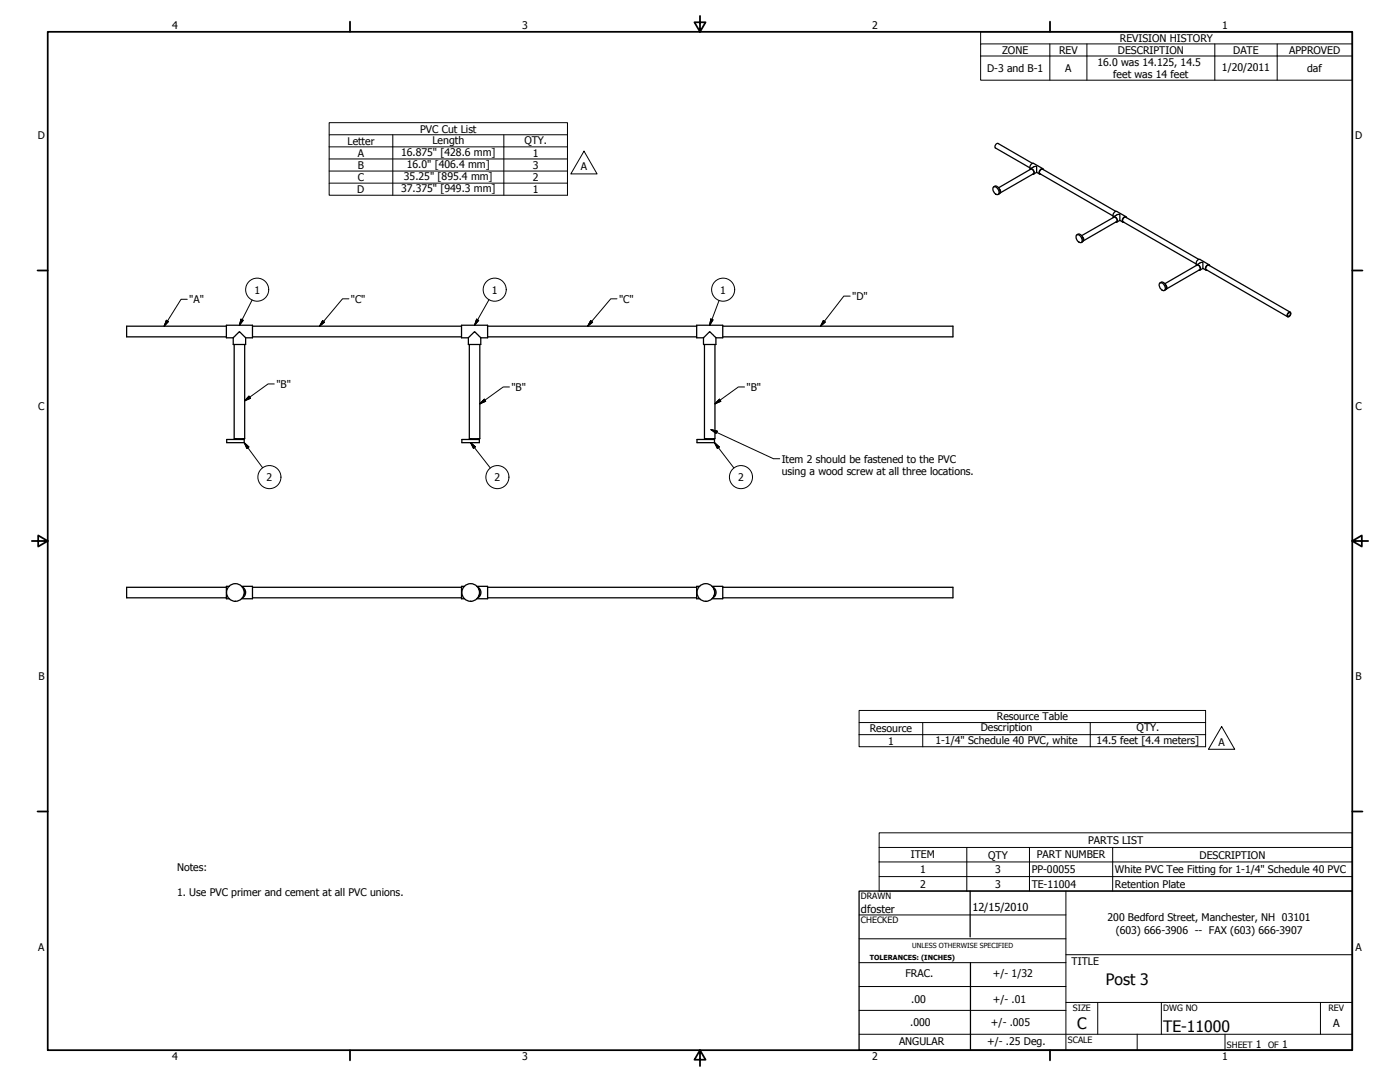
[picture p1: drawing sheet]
<svg xmlns="http://www.w3.org/2000/svg" width="559mm" height="432mm" viewBox="0 0 559 432" stroke-linecap="round" stroke-linejoin="round" font-family="sans-serif">
<!-- layer: Visible (ANSI) -->
<g fill="none" stroke="#000" stroke-width=".51">
<path d="M396.6 74.6a1.93 1.93 0 0 1 1.8 1 1.93 1.93 0 0 1-.1 2.1 2.17 2.17 0 0 1-1.7-3.1zM396.7 74.5l.4-.2a2.03 2.03 0 0 1 1.7 3l-.4 .3M398.6 74.9l12.8-7.4a1.26 1.26 0 0 1 1.1 1.8l-13.3 7.7a1.05 1.05 0 0 0-.3-1.6M399.1 75.8l.1 .9M411.1 67.7a.95 .95 0 0 1 1.1-.2 .95 .95 0 0 1 .5 1v.8l-.6 .2M412.1 65.2l-13.7-7.9a1.19 1.19 0 0 0-1.1 1.8l13.8 7.9M413.8 68.8l1.2 .7M413.8 68.8l-1.2 .7M416.2 67.3l-3.6-2.1a1.42 1.42 0 0 0-1.3 2.1l2-.9a.61 .61 0 0 1 .6 .3 .61 .61 0 0 1-.1 .7v1.4M416.5 67.7a.87 .87 0 0 0-1-.3 .87 .87 0 0 0-.6 .8 .76 .76 0 0 0-.2 .8 .76 .76 0 0 0 .7 .5M429.6 93.9a1.92 1.92 0 0 1 2 .7 1.92 1.92 0 0 1 .1 2.1 2.08 2.08 0 0 1-2.1-2.8zM429.8 93.7l.5-.2a2.03 2.03 0 0 1 1.8 3l-.5 .3"/>
<path d="M431.7 94l12.9-7.3a1.14 1.14 0 0 1 1.1 .6 1.14 1.14 0 0 1-.1 1.2l-13.2 7.6M432.1 94.6a1.1 1.1 0 0 1 .2 1.6M432.2 95l.2 .9M444.2 86.9a.87 .87 0 0 1 1-.4 .87 .87 0 0 1 .6 .9 .71 .71 0 0 1 .3 .8 .71 .71 0 0 1-.8 .4M445.3 84.3l-29.2-16.8a1.21 1.21 0 0 0-1 1.8l29.1 16.9M447 87.9l-1.2 .7M447 87.9l1.2 .7M449.5 86.5l-3.7-2.1a1.42 1.42 0 0 0-1.3 2.1l2-1a.61 .61 0 0 1 .6 .4 .61 .61 0 0 1-.1 .7v1.3M449.6 86.9a.87 .87 0 0 0-1-.4 .87 .87 0 0 0-.5 1l-.1 1 .6 .2M462.9 113a1.96 1.96 0 0 1 1.9 .9 1.96 1.96 0 0 1 0 2.1 2.08 2.08 0 0 1-1.9-3zM463 112.9l.5-.3a2 2 0 0 1 1.7 3l-.4 .3M464.9 113.2l12.9-7.4a1.26 1.26 0 0 1 1.1 1.8l-13.3 7.7"/>
<path d="M465.3 113.7a1.05 1.05 0 0 1 .2 1.6M465.5 114.1l.1 1M477.5 106a1.05 1.05 0 0 1 1.2-.1 1.05 1.05 0 0 1 .5 1.2v.5l-.7 .2M478.5 103.5l-29.2-16.8a1.22 1.22 0 0 0-1.1 1.8l29.3 16.8M480.1 107.1l-1.2 .7M480.1 107.1l1.3 .7M482.6 105.7l-3.7-2.2a1.4 1.4 0 0 0-1.2 2.2l1.9-1a.61 .61 0 0 1 .6 .3 .61 .61 0 0 1-.1 .7v1.4M482.9 106a.93 .93 0 0 0-1.2-.3 .93 .93 0 0 0-.5 1.1l-.1 .8 .7 .2M90.4 130.2h-39.9v4.2h39.9M93.1 134.8l2.5-2.5 2.4 2.5M93.1 134.8v2.7h4.9v-2.7M93.1 134.8h-2.7v-5h10.4v5h-2.8"/>
<path d="M93.5 137.5v37.6h4.2v-37.6M100.8 130.2h83.4M100.8 134.4h83.4M186.9 134.8l2.5-2.5 2.5 2.5M186.9 134.8v2.7h5v-2.7M186.9 134.8h-2.7v-5h10.4v5h-2.7M187.3 137.5v37.6h4.2v-37.6M194.6 130.2h83.5M194.6 134.4h83.5M280.8 134.8l2.5-2.5 2.5 2.5M280.8 134.8v2.7h5v-2.7M280.8 134.8h-2.7v-5h10.4v5h-2.7"/>
<path d="M281.2 137.5v37.6h4.2v-37.6M288.5 130.2h91.9v4.2h-91.9M514.2 125a.54 .54 0 0 1 .8-.1 .54 .54 0 0 1-.1 .8 .6 .6 0 0 1-.9 .5 .6 .6 0 0 1 .1-1zM514.2 124.9a.63 .63 0 0 1 1-.2 .63 .63 0 0 1-.2 1 .67 .67 0 0 1-.6 .7 .67 .67 0 0 1-.7-.6zM515 124.6l-32.5-18.7a1.19 1.19 0 0 0-1 1.7l32.5 18.8M90.5 175.4h7v1.3h-7zM94 175.1v.3M97.2 175.1v.3M184.3 175.4h7v1.3h-7zM187.8 175.1v.3M191 175.1v.3M278.2 175.4h7v1.3h-7z"/>
<path d="M281.7 175.1v.3M284.9 175.1v.3M90.4 234.4h-39.9v4.2h39.9M91.5 234h-1.1v5h1.1M96.4 234h4.4v5h-4.4M96.6 234.2a2.51 2.51 0 0 1 1.4 2.2 2.51 2.51 0 0 1-1.4 2.3M97.2 235.1l.5 1.3-.5 1.4M100.8 234.4h83.4M100.8 238.6h83.4M185.4 234h-1.2v5h1.2M190.3 234h4.3v5h-4.3M190.6 234.2a2.51 2.51 0 0 1 1.4 2.2 2.51 2.51 0 0 1-1.4 2.3"/>
<path d="M191.1 235.1l.5 1.3-.5 1.4M194.6 234.4h83.5M194.6 238.6h83.5M279.3 234h-1.2v5h1.2M284.2 234h4.3v5h-4.3M284.4 234.2a2.51 2.51 0 0 1 1.4 2.2 2.51 2.51 0 0 1-1.4 2.3M285 235.1l.4 1.3-.4 1.4M288.5 234.4h91.9v4.2h-91.9"/>
<circle cx="93.9" cy="236.4" r="3.5"/>
<circle cx="187.9" cy="236.4" r="3.5"/>
<circle cx="281.7" cy="236.4" r="3.5"/>
</g>
<!-- layer: Symbol (ANSI) -->
<g fill="none" stroke="#000" stroke-width=".4">
<path d="M391.4 17.5v-4.8h148.4v4.8M419 17.5v14.5M433.8 17.5v14.5M484.9 17.5v14.5M509.8 17.5v14.5M539.8 17.5h-148.4v4.9M539.8 17.5v14.5h-148.4v-9.6M391.4 22.4h148.4M131.4 53.8v-4.8h95.1v4.8M131.4 58.6h95.1M156.8 53.8v24.1M201.1 53.8v24.1"/>
<path d="M226.5 53.8h-95.1v4.8M226.5 53.8v24.1h-95.1v-19.3M131.4 63.4h95.1M131.4 68.3h95.1M131.4 73.1h95.1M233.1 60.3l5.2 9.1h-10.5zM74.7 119.4h-2.4l-6.8 10.8M100.6 119.7l-5 10.1M139.3 119.3h-2.6l-9.1 10.9M195.2 119.6l-5.8 10.2M246.3 119.3h-2.5l-9.2 10.9M287 119.9l-3.7 9.9"/>
<path d="M339.3 118.2h-2.5l-9.3 12M66.4 127.8l.8 .5-1.7 1.9zM96.2 127.4l.9 .4-1.5 2zM128.8 128l.7 .6-1.9 1.6zM190.2 127.4l.9 .5-1.7 1.9zM235.8 128l.7 .6-1.9 1.6zM283.7 127.3l.9 .3-1.3 2.2zM328.7 127.9l.7 .6-1.9 1.7zM99.4 158.1l.6 .8-2.3 1.1zM109.5 153.2h-2.5l-9.3 6.8M193.3 159.3l.6 .8-2.4 1.1zM203.3 154.4h-2.4l-9.4 6.8"/>
<path d="M287.1 159.3l.6 .8-2.3 1.1zM297.2 154.4h-2.5l-9.3 6.8M97.5 176.7l1.8 1.7-.7 .6zM97.5 176.7l7.3 10M187.8 176.7l1.9 1.6-.7 .6zM187.8 176.7l7.9 10.1M283.8 171.4l2.5 .7-.5 .9zM283.8 171.4l24.9 11.7h2.5M285.2 176.7l1.9 1.7-.8 .5zM285.2 176.7l7.7 10.1M342.9 288.4v-4.9h138.3v4.9M342.9 293.2h138.3"/>
<path d="M368.3 288.4v9.6M435.2 288.4v9.6M481.2 288.4h-138.3v4.8M481.2 288.4v9.6h-138.3v-4.8M487.6 289.9l5.2 9.1h-10.5zM350.9 338.2v-5.8h188.9v5.8M350.9 338.2h188.9v5.8M350.9 338.2v17.4h188.9v-11.6M385.9 338.2v17.4M410.9 338.2v17.4M444.1 338.2v17.4M350.9 344h188.9"/>
<path d="M350.9 349.8h188.9"/>
<circle cx="102.6" cy="115.6" r="4.6"/>
<circle cx="197.5" cy="115.6" r="4.6"/>
<circle cx="288.6" cy="115.6" r="4.6"/>
<circle cx="107.5" cy="190.4" r="4.6"/>
<circle cx="198.5" cy="190.4" r="4.6"/>
<circle cx="295.8" cy="190.4" r="4.6"/>
</g>
<!-- layer: Border (ANSI) -->
<g fill="none" stroke="#000" stroke-width=".7">
<path d="M19 12.7h520.8v406.4h-520.8zM139.7 8.6v4.1M279.4 6.3v6.4l-2.2-3.8h4.4l-2.2 3.8M419.1 8.6v4.1M15 107.9h4M539.8 107.9h4M12.7 215.9h6.3l-3.8-2.2v4.4l3.8-2.2M539.8 215.9l3.8 2.2v-4.4l-3.8 2.2h6.3M15 323.8h4M539.8 323.8h4M139.7 419.1v4.1M279.4 419.1l2.2 3.8h-4.4l2.2-3.8v6.3"/>
<path d="M419.1 419.1v4.1"/>
</g>
<!-- layer: Title (ANSI) -->
<path d="M342.9 355.6h196.9v63.5h-196.9zM387.2 355.6v18.3M387.3 384.2v34.9" fill="none" stroke="#000" stroke-width=".51"/>
<g fill="none" stroke="#000" stroke-width=".4">
<path d="M425.4 355.6v63.5M342.9 365.1h82.5M342.9 374.6h82.5M342.9 384.2h82.5M342.9 393.7h82.5M425.4 381h114.4M342.9 412.7h196.9M342.9 403.2h82.5M425.4 400h114.4M438.1 400v12.7M453.9 412.7v6.4M463.5 400v12.7"/>
<path d="M488.9 412.7v6.4M527 400v12.7"/>
</g>
<!-- layer: Symbol (ANSI) -->
<g fill="#000" stroke="#000" stroke-width=".4">
<path d="M66.4 127.8l-.9 2.4zM66.4 127.8l.8 .5-1.7 1.9zM96.2 127.4l-.6 2.4zM96.2 127.4l.9 .4-1.5 2zM128.8 128l-1.2 2.2zM128.8 128l.7 .6-1.9 1.6zM190.2 127.4l-.8 2.4zM190.2 127.4l.9 .5-1.7 1.9zM235.8 128l-1.2 2.2zM235.8 128l.7 .6-1.9 1.6zM283.7 127.3l-.4 2.5zM283.7 127.3l.9 .3-1.3 2.2z"/>
<path d="M328.7 127.9l-1.2 2.3zM328.7 127.9l.7 .6-1.9 1.7zM99.4 158.1l-1.7 1.9zM99.4 158.1l.6 .8-2.3 1.1zM193.3 159.3l-1.8 1.9zM193.3 159.3l.6 .8-2.4 1.1zM287.1 159.3l-1.7 1.9zM287.1 159.3l.6 .8-2.3 1.1zM97.5 176.7l1.8 1.7zM97.5 176.7l1.8 1.7-.7 .6zM187.8 176.7l1.9 1.6zM187.8 176.7l1.9 1.6-.7 .6z"/>
<path d="M283.8 171.4l2.5 .7zM283.8 171.4l2.5 .7-.5 .9zM285.2 176.7l1.9 1.7zM285.2 176.7l1.9 1.7-.8 .5z"/>
</g>
<g font-size="6.3">
<text x="441.3" y="392.9">Post 3</text>
<text x="429.9" y="410.6">C</text>
<text x="464.3" y="411.9">TE-11000</text>
</g>
<g font-size="4.4">
<text x="343.7" y="364.3">dfoster</text>
<text x="388.1" y="363.7">12/15/2010</text>
<text x="532.1" y="409.9">A</text>
</g>
<g font-size="4.2">
<text x="68.7" y="11.7">4</text>
<text x="208.4" y="11.7">3</text>
<text x="348.1" y="11.7">2</text>
<text x="487.8" y="11.7">1</text>
<text x="447" y="16.6">REVISION HISTORY</text>
<text x="400" y="21.5">ZONE</text>
<text x="422.7" y="21.5">REV</text>
<text x="446.2" y="21.5">DESCRIPTION</text>
<text x="492.3" y="21.5">DATE</text>
<text x="514.5" y="21.5">APPROVED</text>
<text x="394" y="28.8">D-3 and B-1</text>
<text x="425.2" y="28.7">A</text>
<text x="438" y="26.3">16.0 was 14.125, 14.5</text>
<text x="487.7" y="28.4">1/20/2011</text>
<text x="521.8" y="28.8">daf</text>
<text x="444.4" y="31.1">feet was 14 feet</text>
<text x="167.7" y="52.9">PVC Cut List</text>
<text x="15.1" y="55.5">D</text>
<text x="138.7" y="57.7">Letter</text>
<text x="172.6" y="57.3">Length</text>
<text x="209.3" y="57.3">QTY.</text>
<text x="540.9" y="55.5">D</text>
<text x="142.8" y="62.5">A</text>
<text x="160.1" y="62.2">16.875&quot; [428.6 mm]</text>
<text x="212.7" y="62.5">1</text>
<text x="142.8" y="67.4">B</text>
<text x="161.2" y="71.9">35.25&quot; [895.4 mm]</text>
<text x="162.4" y="67.1">16.0&quot; [406.4 mm]</text>
<text x="212.7" y="67.4">3</text>
<text x="231.8" y="67.9">A</text>
<text x="142.6" y="77">D</text>
<text x="142.8" y="72.2">C</text>
<text x="160.1" y="76.7">37.375&quot; [949.3 mm]</text>
<text x="212.7" y="72.3">2</text>
<text x="212.7" y="77">1</text>
<text x="101.5" y="117.2">1</text>
<text x="196.3" y="117.2">1</text>
<text x="287.5" y="117.2">1</text>
<text x="340.1" y="119.8">&quot;D&quot;</text>
<text x="75.6" y="121">&quot;A&quot;</text>
<text x="140" y="120.8">&quot;C&quot;</text>
<text x="247.1" y="120.8">&quot;C&quot;</text>
<text x="110.3" y="154.8">&quot;B&quot;</text>
<text x="204.2" y="156">&quot;B&quot;</text>
<text x="298" y="156">&quot;B&quot;</text>
<text x="15.2" y="163.4">C</text>
<text x="541" y="163.4">C</text>
<text x="312" y="184.7">Item 2 should be fastened to the PVC</text>
<text x="106.4" y="192">2</text>
<text x="197.4" y="192">2</text>
<text x="294.6" y="192">2</text>
<text x="312" y="189.7">using a wood screw at all three locations.</text>
<text x="15.3" y="271.4">B</text>
<text x="541.1" y="271.4">B</text>
<text x="397.9" y="287.5">Resource Table</text>
<text x="347.2" y="292.2">Resource</text>
<text x="391.5" y="291.8">Description</text>
<text x="453.6" y="291.9">QTY.</text>
<text x="354.5" y="297.1">1</text>
<text x="373.4" y="296.8">1-1/4&quot; Schedule 40 PVC, white</text>
<text x="437.7" y="296.8">14.5 feet [4.4 meters]</text>
<text x="486.3" y="297.6">A</text>
<text x="434.3" y="336.9">PARTS LIST</text>
<text x="70.7" y="347.5">Notes:</text>
<text x="363.6" y="342.6">ITEM</text>
<text x="394.5" y="342.6">QTY</text>
<text x="413.8" y="342.6">PART NUMBER</text>
<text x="478.8" y="342.6">DESCRIPTION</text>
<text x="367.2" y="348.4">1</text>
<text x="397.3" y="348.4">3</text>
<text x="411.8" y="348.4">PP-00055</text>
<text x="445" y="348.5">White PVC Tee Fitting for 1-1/4&quot; Schedule 40 PVC</text>
<text x="70.7" y="357.6">1. Use PVC primer and cement at all PVC unions.</text>
<text x="367.2" y="354.3">2</text>
<text x="397.3" y="354.3">3</text>
<text x="411.8" y="354.3">TE-11004</text>
<text x="445" y="354.3">Retention Plate</text>
<text x="442.1" y="367.6">200 Bedford Street, Manchester, NH 03101</text>
<text x="445.3" y="372.6">(603) 666-3906 -- FAX (603) 666-3907</text>
<text x="15.2" y="379.3">A</text>
<text x="541" y="379.3">A</text>
<text x="396.3" y="389.9">+/- 1/32</text>
<text x="427.7" y="385">TITLE</text>
<text x="361.4" y="390.1">FRAC.</text>
<text x="363.7" y="400.2">.00</text>
<text x="396.2" y="400.3">+/- .01</text>
<text x="363.3" y="409.4">.000</text>
<text x="395.5" y="409.6">+/- .005</text>
<text x="358.8" y="417.2">ANGULAR</text>
<text x="394.1" y="416.9">+/- .25 Deg.</text>
<text x="501.3" y="418.3">1</text>
<text x="511.8" y="418.3">1</text>
<text x="68.7" y="423.2">4</text>
<text x="208.4" y="423.2">3</text>
<text x="348.1" y="423.2">2</text>
<text x="487.8" y="423.2">1</text>
</g>
<g font-size="3.5">
<text x="343.7" y="358.9">DRAWN</text>
<text x="343.7" y="368.5">CHECKED</text>
<text x="428.2" y="403.4">SIZE</text>
<text x="464.3" y="403.4">DWG NO</text>
<text x="530.3" y="403.4">REV</text>
<text x="426.2" y="416.1">SCALE</text>
<text x="489.7" y="418.3">SHEET</text>
<text x="506.2" y="418.3">OF</text>
</g>
<g font-size="2.8">
<text x="347.2" y="383">TOLERANCES: (INCHES)</text>
<text x="364.1" y="378.3">UNLESS OTHERWISE SPECIFIED</text>
</g>
</svg>
